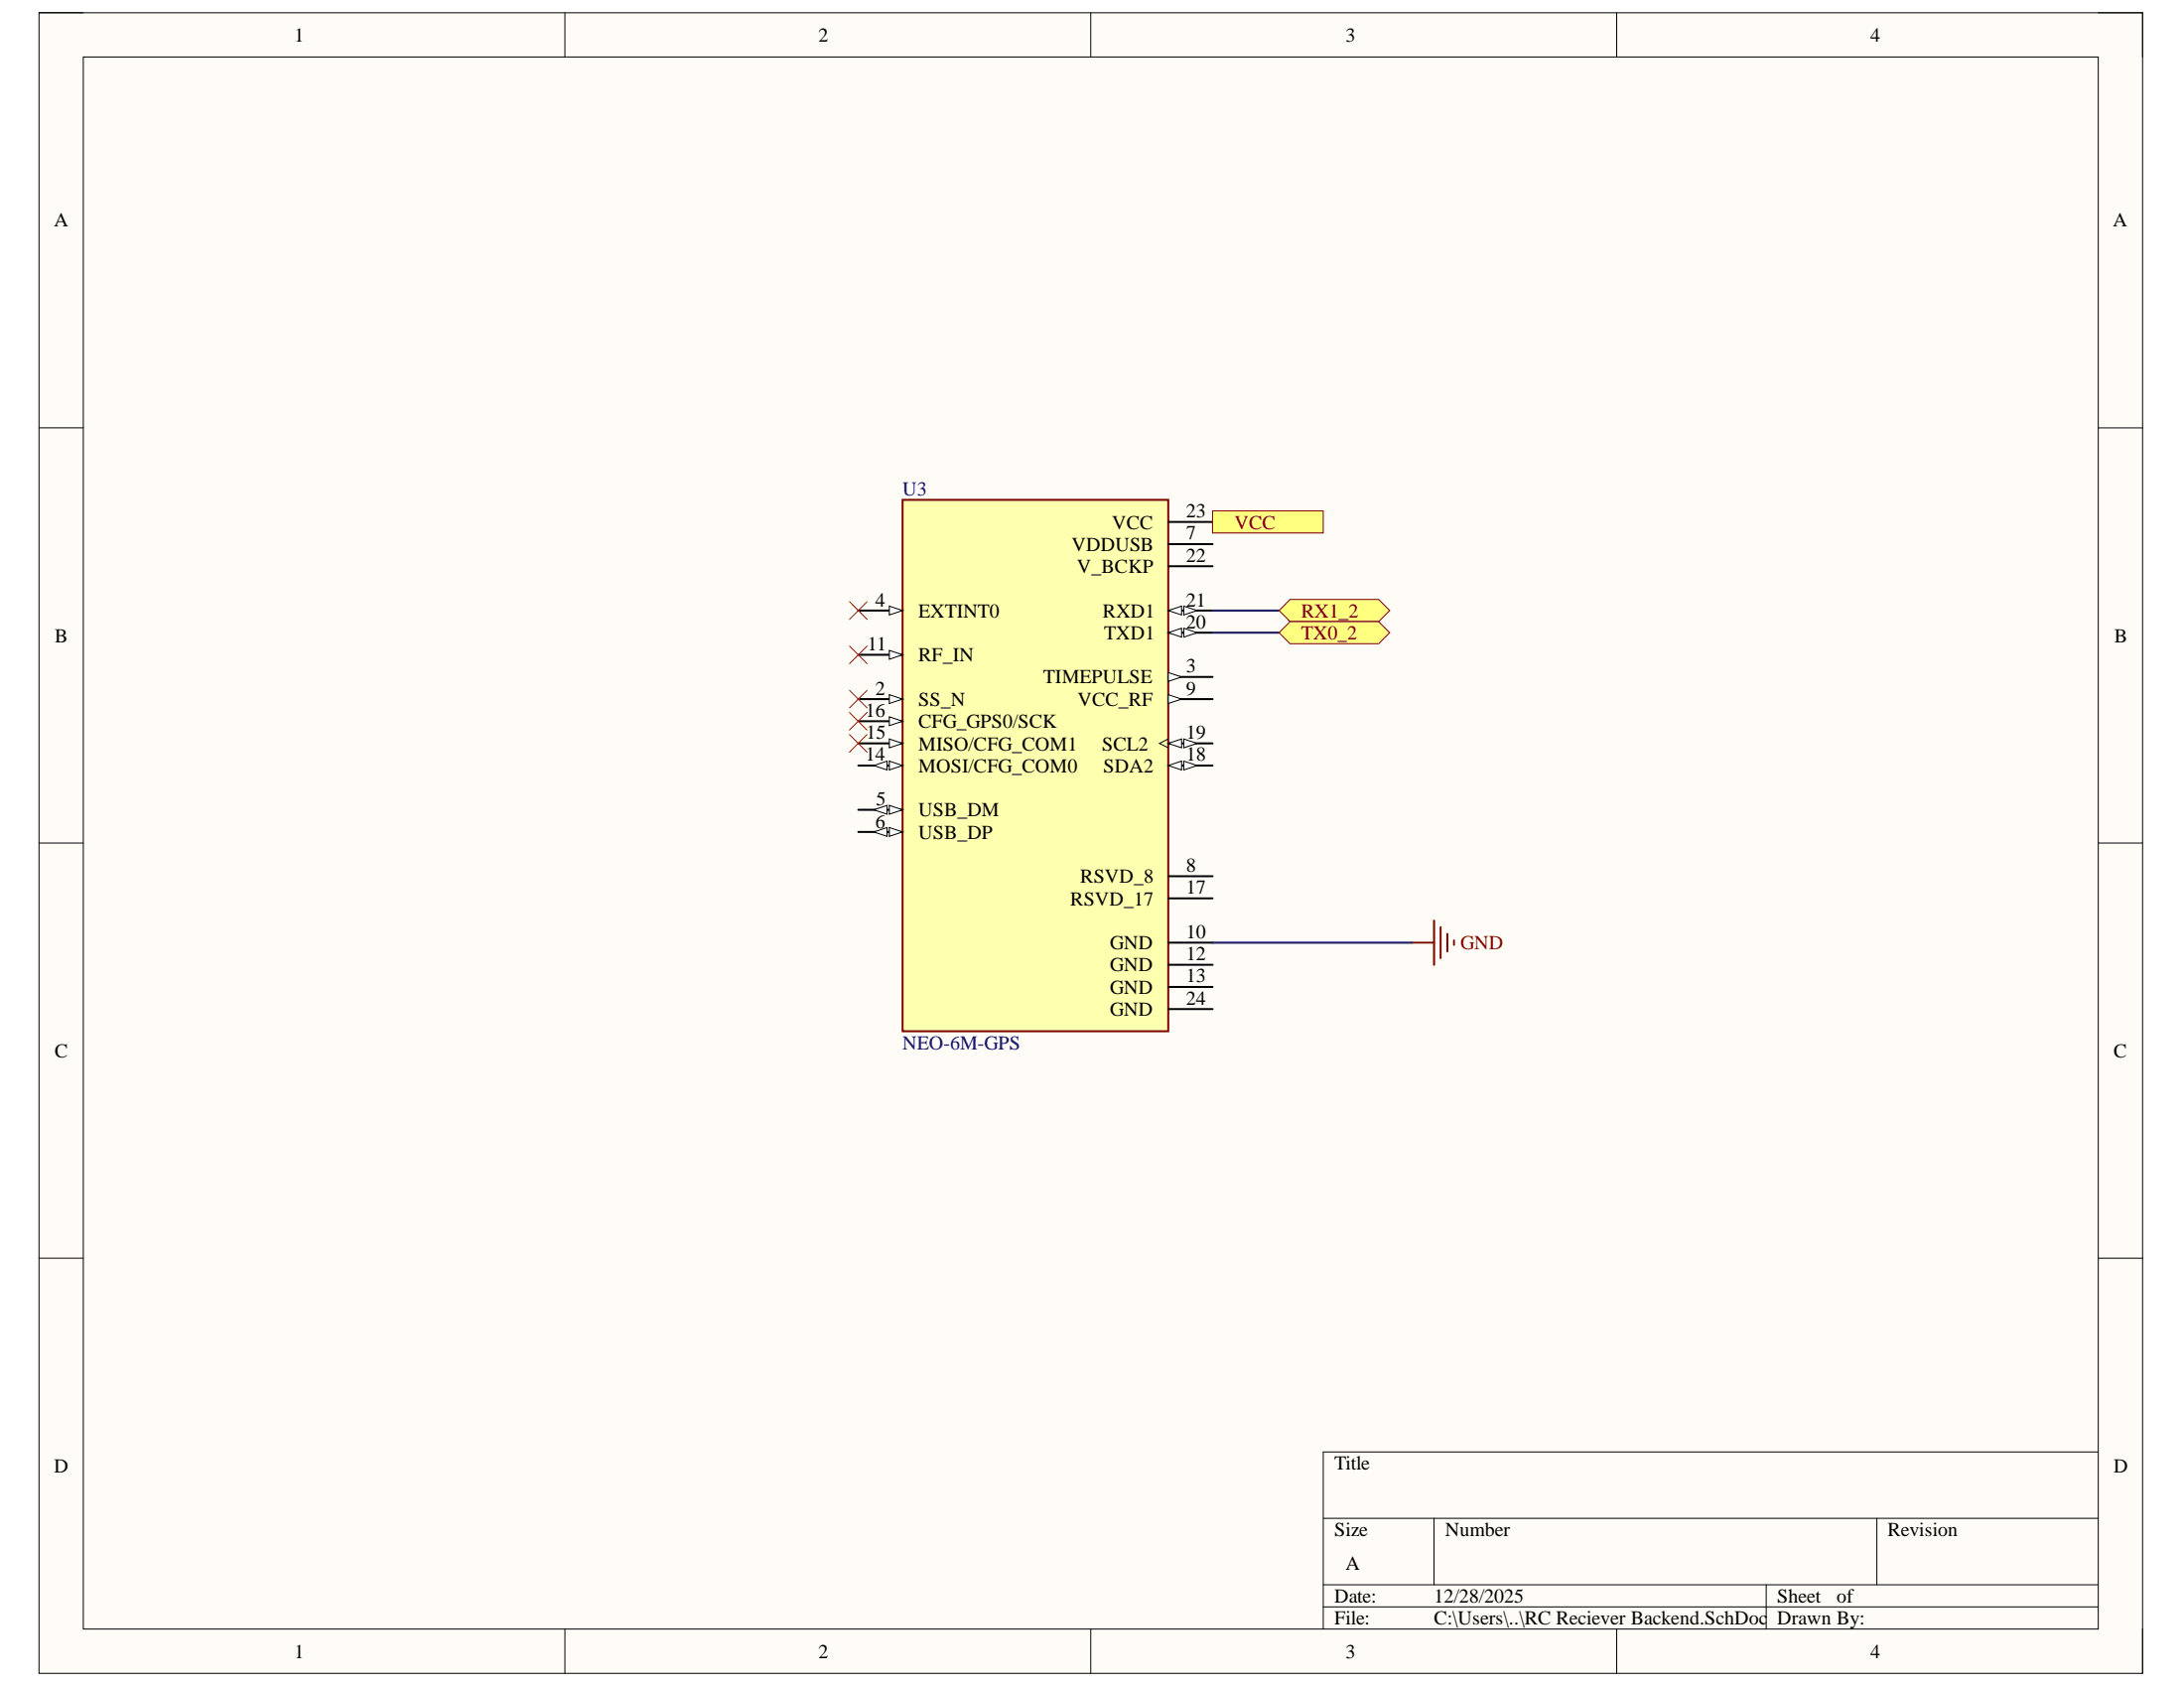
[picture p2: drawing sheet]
<svg xmlns="http://www.w3.org/2000/svg" width="279mm" height="216mm" viewBox="0 0 279 216" stroke-linecap="round" stroke-linejoin="round" font-family="sans-serif">
<path d="M5 1.6h269.1v212.4h-269.1z" fill-rule="evenodd" fill="#fffcf8"/>
<path d="M5 1.6h269.1v212.4h-269.1z" fill="none" stroke="#000" stroke-width=".13"/>
<path d="M10.7 7.3h257.7v201.1h-257.7z" fill-rule="evenodd" fill="#fffcf8"/>
<g fill="none" stroke="#000" stroke-width=".13">
<path d="M5 1.6h5.7M10.7 7.3h257.7v201.1h-257.7zM72.3 1.6v5.7M139.5 1.6v5.7M206.8 1.6v5.7M268.4 1.6h5.7v5.7M5 54.7h5.7M268.4 54.7h5.7M5 107.8h5.7M268.4 107.8h5.7M5 160.9h5.7M268.4 160.9h5.7"/>
<path d="M169.3 194.2h99.1M183.5 194.2v8.5M240.1 194.2v8.5M268.4 185.7h-99.1v22.7M72.3 208.4v5.6M139.5 208.4v5.6M169.3 202.7h99.1M169.3 205.5h99.1M206.8 208.4v5.6M226 202.7v5.7M274.1 208.4v5.6"/>
</g>
<path d="M115.5 63.9h34v68h-34z" fill-rule="evenodd" fill="#ffffb0"/>
<path d="M115.5 63.9h34v68h-34z" fill="none" stroke="#800000" stroke-width=".25"/>
<path d="M109.8 78.1h5.7" fill="none" stroke="#000" stroke-width=".25"/>
<path d="M113.8 77.5l1.7 .6-1.7 .6z" fill="#f8fcff"/>
<path d="M113.8 77.5l1.7 .6-1.7 .6z" fill="none" stroke="#000" stroke-width=".13"/>
<path d="M109.8 83.8h5.7" fill="none" stroke="#000" stroke-width=".25"/>
<path d="M113.8 83.2l1.7 .6-1.7 .5z" fill="#f8fcff"/>
<path d="M113.8 83.2l1.7 .6-1.7 .5z" fill="none" stroke="#000" stroke-width=".13"/>
<path d="M109.8 89.4h5.7" fill="none" stroke="#000" stroke-width=".25"/>
<path d="M113.8 88.9l1.7 .5-1.7 .6z" fill="#f8fcff"/>
<path d="M113.8 88.9l1.7 .5-1.7 .6z" fill="none" stroke="#000" stroke-width=".13"/>
<path d="M109.8 92.2h5.7" fill="none" stroke="#000" stroke-width=".25"/>
<path d="M113.8 91.7l1.7 .5-1.7 .6z" fill="#f8fcff"/>
<path d="M113.8 91.7l1.7 .5-1.7 .6z" fill="none" stroke="#000" stroke-width=".13"/>
<path d="M109.8 95.1h5.7" fill="none" stroke="#000" stroke-width=".25"/>
<path d="M113.8 94.5l1.7 .6-1.7 .5z" fill="#f8fcff"/>
<path d="M113.8 94.5l1.7 .6-1.7 .5z" fill="none" stroke="#000" stroke-width=".13"/>
<path d="M109.8 97.9h5.7" fill="none" stroke="#000" stroke-width=".25"/>
<path d="M113.8 97.3l1.7 .6-1.7 .6z" fill="#f8fcff"/>
<path d="M113.8 97.3l1.7 .6-1.7 .6z" fill="none" stroke="#000" stroke-width=".13"/>
<path d="M111.8 97.9l1.7-.6v1.2z" fill="#f8fcff"/>
<path d="M111.8 97.9l1.7-.6v1.2z" fill="none" stroke="#000" stroke-width=".13"/>
<path d="M109.8 103.6h5.7" fill="none" stroke="#000" stroke-width=".25"/>
<path d="M113.8 103l1.7 .6-1.7 .5z" fill="#f8fcff"/>
<path d="M113.8 103l1.7 .6-1.7 .5z" fill="none" stroke="#000" stroke-width=".13"/>
<path d="M111.8 103.6l1.7-.6v1.1z" fill="#f8fcff"/>
<path d="M111.8 103.6l1.7-.6v1.1z" fill="none" stroke="#000" stroke-width=".13"/>
<path d="M109.8 106.4h5.7" fill="none" stroke="#000" stroke-width=".25"/>
<path d="M113.8 105.8l1.7 .6-1.7 .6z" fill="#f8fcff"/>
<path d="M113.8 105.8l1.7 .6-1.7 .6z" fill="none" stroke="#000" stroke-width=".13"/>
<path d="M111.8 106.4l1.7-.6v1.2z" fill="#f8fcff"/>
<path d="M111.8 106.4l1.7-.6v1.2z" fill="none" stroke="#000" stroke-width=".13"/>
<path d="M149.5 66.8h5.6M149.5 69.6h5.6M149.5 72.4h5.6M149.5 78.1h5.6" fill="none" stroke="#000" stroke-width=".25"/>
<path d="M149.5 78.1l1.7-.6v1.2z" fill="#f8fcff"/>
<path d="M149.5 78.1l1.7-.6v1.2z" fill="none" stroke="#000" stroke-width=".13"/>
<path d="M151.4 77.5l1.7 .6-1.7 .6z" fill="#f8fcff"/>
<path d="M151.4 77.5l1.7 .6-1.7 .6z" fill="none" stroke="#000" stroke-width=".13"/>
<path d="M149.5 80.9h5.6" fill="none" stroke="#000" stroke-width=".25"/>
<path d="M149.5 80.9l1.7-.5v1.1z" fill="#f8fcff"/>
<path d="M149.5 80.9l1.7-.5v1.1z" fill="none" stroke="#000" stroke-width=".13"/>
<path d="M151.4 80.4l1.7 .5-1.7 .6z" fill="#f8fcff"/>
<path d="M151.4 80.4l1.7 .5-1.7 .6z" fill="none" stroke="#000" stroke-width=".13"/>
<path d="M149.5 86.6h5.6" fill="none" stroke="#000" stroke-width=".25"/>
<path d="M149.5 86l1.7 .6-1.7 .5z" fill="#f8fcff"/>
<path d="M149.5 86l1.7 .6-1.7 .5z" fill="none" stroke="#000" stroke-width=".13"/>
<path d="M149.5 89.4h5.6" fill="none" stroke="#000" stroke-width=".25"/>
<path d="M149.5 88.9l1.7 .5-1.7 .6z" fill="#f8fcff"/>
<path d="M149.5 88.9l1.7 .5-1.7 .6z" fill="none" stroke="#000" stroke-width=".13"/>
<path d="M149.5 95.1h5.6" fill="none" stroke="#000" stroke-width=".25"/>
<path d="M149.5 95.1l1.7-.6v1.1z" fill="#f8fcff"/>
<path d="M149.5 95.1l1.7-.6v1.1z" fill="none" stroke="#000" stroke-width=".13"/>
<path d="M151.4 94.5l1.7 .6-1.7 .5z" fill="#f8fcff"/>
<path d="M149.5 94.5l-1.2 .6 1.2 .5M151.4 94.5l1.7 .6-1.7 .5z" fill="none" stroke="#000" stroke-width=".13"/>
<path d="M149.5 97.9h5.6" fill="none" stroke="#000" stroke-width=".25"/>
<path d="M149.5 97.9l1.7-.6v1.2z" fill="#f8fcff"/>
<path d="M149.5 97.9l1.7-.6v1.2z" fill="none" stroke="#000" stroke-width=".13"/>
<path d="M151.4 97.3l1.7 .6-1.7 .6z" fill="#f8fcff"/>
<path d="M151.4 97.3l1.7 .6-1.7 .6z" fill="none" stroke="#000" stroke-width=".13"/>
<path d="M149.5 112.1h5.6M149.5 114.9h5.6M149.5 120.6h5.6M149.5 123.4h5.6M149.5 126.2h5.6M149.5 129.1h5.6" fill="none" stroke="#000" stroke-width=".25"/>
<path d="M183.5 117.7v5.7M184.3 118.6v3.9M185.2 119.4v2.3M180.6 120.6h2.9M186 120.3v.6" fill="none" stroke="#800000" stroke-width=".25"/>
<path d="M155.1 65.3h14.2v2.9h-14.2z" fill-rule="evenodd" fill="#ffff80"/>
<path d="M155.1 65.3h14.2v2.9h-14.2z" fill="none" stroke="#800000" stroke-width=".13"/>
<path d="M155.1 78.1h8.5M155.1 80.9h8.5M155.1 120.6h25.5" fill="none" stroke="#000080" stroke-width=".25"/>
<path d="M165 76.7h11.4l1.4 1.4-1.4 1.4h-11.4l-1.4-1.4z" fill-rule="evenodd" fill="#ffff80"/>
<path d="M165 76.7h11.4l1.4 1.4-1.4 1.4h-11.4l-1.4-1.4z" fill="none" stroke="#800000" stroke-width=".13"/>
<path d="M165 79.5h11.4l1.4 1.4-1.4 1.4h-11.4l-1.4-1.4z" fill-rule="evenodd" fill="#ffff80"/>
<path d="M165 79.5h11.4l1.4 1.4-1.4 1.4h-11.4l-1.4-1.4z" fill="none" stroke="#800000" stroke-width=".13"/>
<path d="M108.7 77l2.2 2.2M110.9 77l-2.2 2.2M108.7 93.9l2.2 2.3M108.7 91.1l2.2 2.3M108.7 88.3l2.2 2.2M108.7 82.6l2.2 2.3M110.9 93.9l-2.2 2.3M110.9 91.1l-2.2 2.3M110.9 88.3l-2.2 2.2M110.9 82.6l-2.2 2.3" fill="none" stroke="#f00" stroke-width=".13"/>
<g font-size="2.5">
<text x="37.6" y="5.3">1</text>
<text x="104.7" y="5.3">2</text>
<text x="172.1" y="5.3">3</text>
<text x="239.3" y="5.3">4</text>
<text x="6.9" y="29">A</text>
<text x="270.3" y="29">A</text>
<text x="137.1" y="70.4">VDDUSB</text>
<text x="142.3" y="67.6">VCC</text>
<text x="151.7" y="66.2">23</text>
<text x="151.7" y="69">7</text>
<text x="151.7" y="71.9">22</text>
<text x="112" y="77.5">4</text>
<text x="137.8" y="73.3">V_BCKP</text>
<text x="151.7" y="77.5">21</text>
<text x="7" y="82.1">B</text>
<text x="111" y="83.2">11</text>
<text x="117.5" y="79">EXTINT0</text>
<text x="141.1" y="79">RXD1</text>
<text x="141.3" y="81.8">TXD1</text>
<text x="151.7" y="80.3">20</text>
<text x="270.5" y="82.1">B</text>
<text x="112" y="88.9">2</text>
<text x="117.5" y="84.6">RF_IN</text>
<text x="133.5" y="87.4">TIMEPULSE</text>
<text x="151.7" y="86">3</text>
<text x="151.7" y="88.9">9</text>
<text x="110.7" y="91.7">16</text>
<text x="110.8" y="94.5">15</text>
<text x="117.5" y="90.3">SS_N</text>
<text x="117.5" y="93.1">CFG_GPS0/SCK</text>
<text x="117.5" y="96">MISO/CFG_COM1</text>
<text x="137.9" y="90.3">VCC_RF</text>
<text x="141" y="96">SCL2</text>
<text x="151.7" y="94.5">19</text>
<text x="110.7" y="97.3">14</text>
<text x="117.5" y="98.8">MOSI/CFG_COM0</text>
<text x="141.2" y="98.8">SDA2</text>
<text x="151.7" y="97.3">18</text>
<text x="112" y="105.9">6</text>
<text x="112.1" y="103">5</text>
<text x="117.5" y="104.4">USB_DM</text>
<text x="117.5" y="107.3">USB_DP</text>
<text x="138.2" y="112.9">RSVD_8</text>
<text x="151.7" y="111.5">8</text>
<text x="136.9" y="115.8">RSVD_17</text>
<text x="151.7" y="114.3">17</text>
<text x="151.7" y="120">10</text>
<text x="142" y="121.4">GND</text>
<text x="142" y="124.2">GND</text>
<text x="151.7" y="122.9">12</text>
<text x="151.7" y="125.7">13</text>
<text x="142" y="127.1">GND</text>
<text x="142" y="129.9">GND</text>
<text x="151.7" y="128.5">24</text>
<text x="7" y="135.2">C</text>
<text x="270.4" y="135.2">C</text>
<text x="6.9" y="188.3">D</text>
<text x="170.7" y="188">Title</text>
<text x="270.4" y="188.3">D</text>
<text x="170.7" y="196.4">Size</text>
<text x="184.9" y="196.4">Number</text>
<text x="241.5" y="196.4">Revision</text>
<text x="172.1" y="200.8">A</text>
<text x="170.7" y="205">Date:</text>
<text x="170.7" y="207.8">File:</text>
<text x="183.5" y="205">12/28/2025</text>
<text x="183.5" y="207.8">C:\Users\..\RC Reciever Backend.SchDoc</text>
<text x="227.4" y="205">Sheet</text>
<text x="227.4" y="207.8">Drawn By:</text>
<text x="235" y="205">of</text>
<text x="37.6" y="212.1">1</text>
<text x="104.7" y="212.1">2</text>
<text x="172.1" y="212.1">3</text>
<text x="239.3" y="212.1">4</text>
</g>
<g font-size="2.5" fill="#000080">
<text x="115.5" y="63.3">U3</text>
<text x="115.5" y="134.2">NEO-6M-GPS</text>
</g>
<g font-size="2.5" fill="#800000">
<text x="157.9" y="67.6">VCC</text>
<text x="166.5" y="79">RX1_2</text>
<text x="166.5" y="81.8">TX0_2</text>
<text x="186.9" y="121.4">GND</text>
</g>
</svg>
